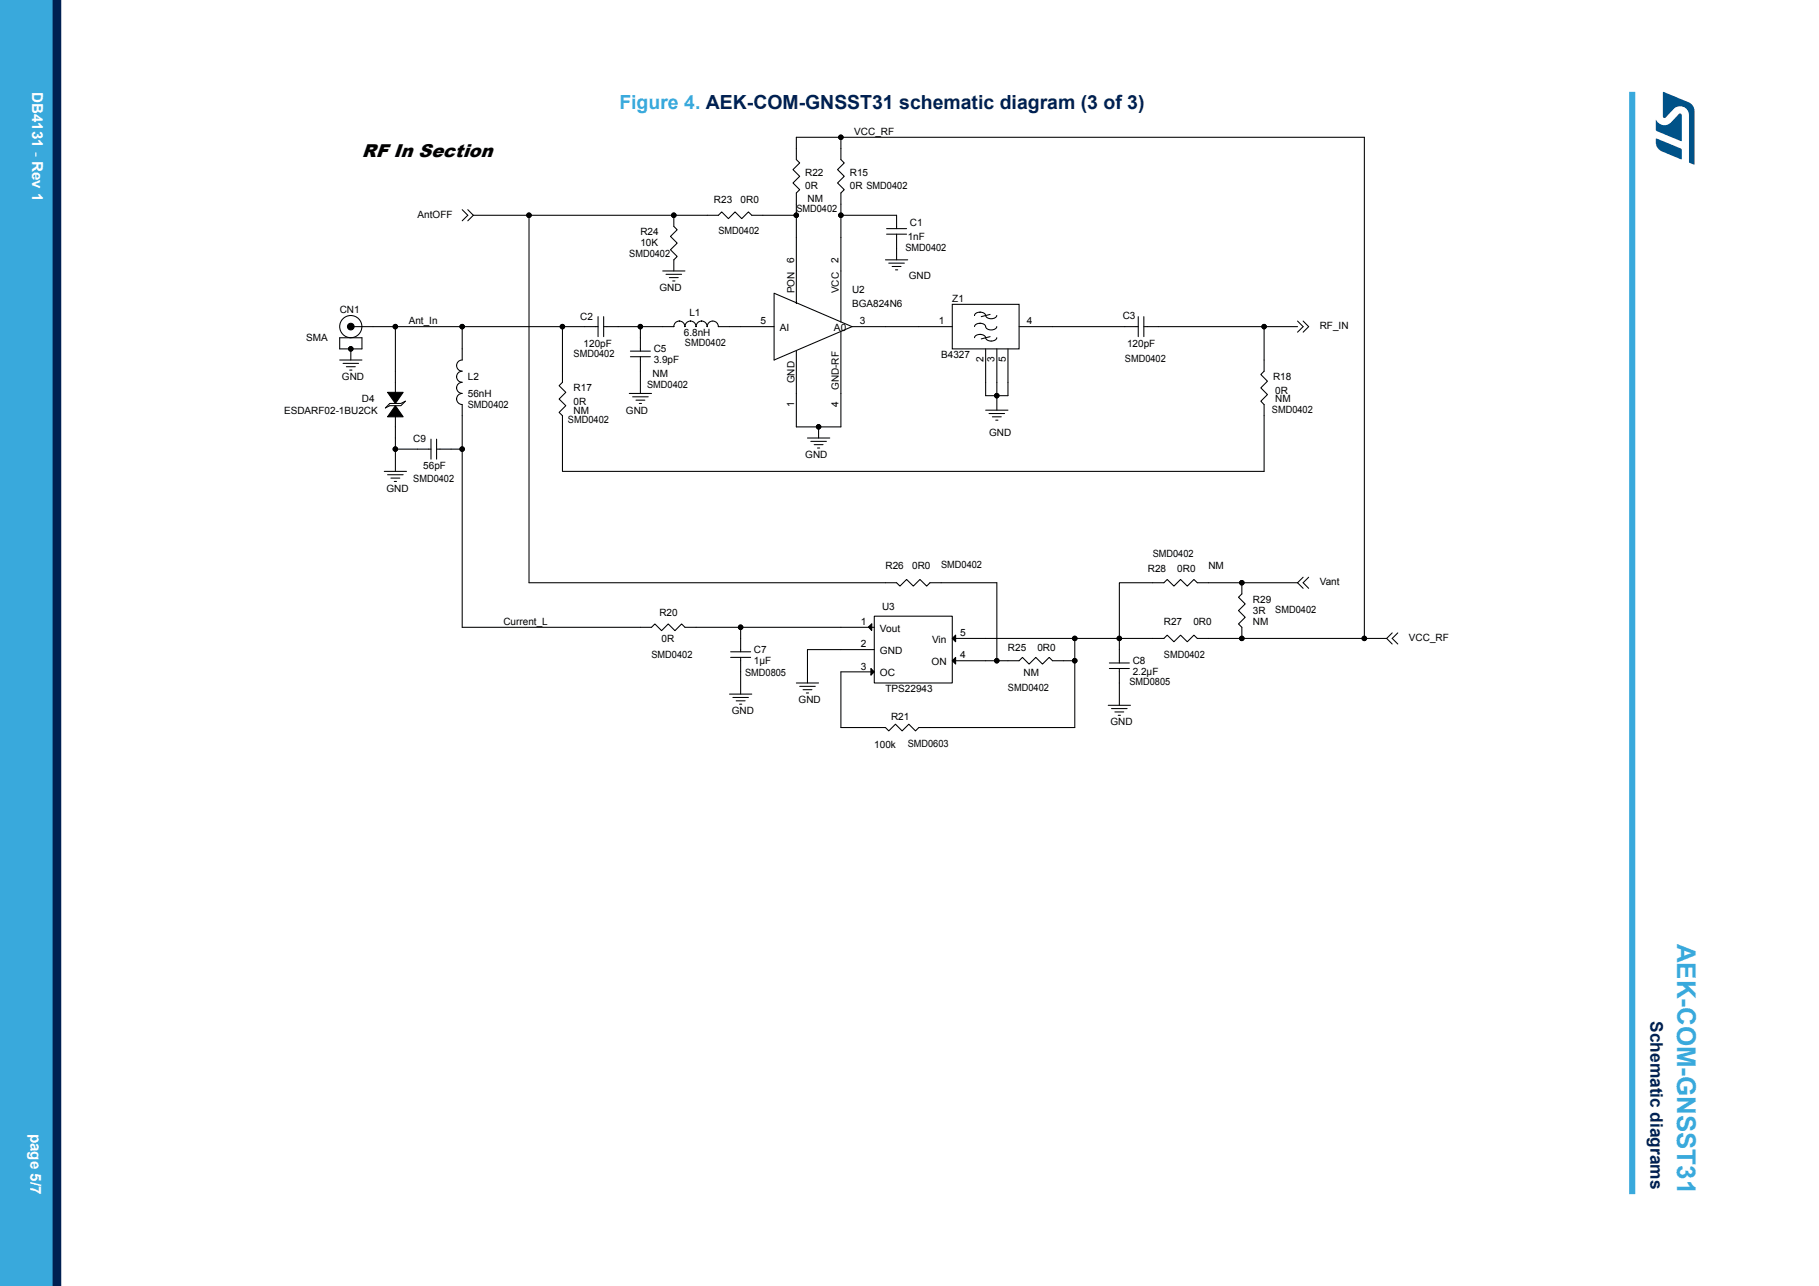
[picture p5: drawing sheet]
<svg xmlns="http://www.w3.org/2000/svg" width="297mm" height="210mm" viewBox="0 0 297 210" stroke-linecap="round" stroke-linejoin="round" font-family="sans-serif">
<g fill="none" stroke="#000" stroke-width=".17">
<path d="M75.5 34.2l.9 1-.9 .9M76.4 34.2l.9 1M77.3 35.2h40l.5-.6 1.1 1.1 1.1-1.1 1.1 1.1 1.1-1.1 .5 .6h7.3M77.3 35.2l-.9 .9M86.4 35.2v60h60l.5 .5 1.1-1.1 1.1 1.1 1.1-1.1 1.1 1.1 .5-.5h11v12.7M110 35.2v1.8l.6 .5-1.1 1.1 1.1 1.1-1.1 1.1 1.1 1.1-.6 .5v1.8M137.3 35.2h9.1v2.1M137.3 22.4v3.7l.5 .5-1 1.1 1 1.1-1 1.1 1 1.1-.5 .5v21.1M144.8 38.2h3.2M144.8 37.3h3.2M146.4 38.2v4.2M55.5 58.8h3.6"/>
<path d="M55.5 55.2h3.6v1.8h-3.6zM56 59.3h2.5M56.6 59.9h1.4M57.3 57v1.8M57.8 53.3h39.9M64.6 53.3v10.9M75.5 53.3v5.5a.91 .91 0 0 0-.9 .9 .91 .91 0 0 0 .9 .9 .9 .9 0 0 0-.9 .9 .9 .9 0 0 0 .9 .9M97.7 51.7v3.3M98.6 51.7v3.3M98.6 53.3h11.4M102.9 58.3h3.3M102.9 57.3h3.3"/>
<path d="M104.6 53.3v4M104.6 58.3v5.9M108.2 44.2h3.6M108.7 44.8h2.6M109.3 45.3h1.4M109.8 45.9h.4M110 53.3a.9 .9 0 0 1 .9-.9 .9 .9 0 0 1 .9 .9 .89 .89 0 0 1 .9-.9 .9 .9 0 0 1 .9 .9h.1a.89 .89 0 0 1 .9-.9 .9 .9 0 0 1 .9 .9 .91 .91 0 0 1 .9-.9 .91 .91 0 0 1 .9 .9M117.3 53.3h9.1M126.4 47.9l12.7 5.4-12.7 5.5zM130 49.3v.2v-18l.6-.5-1.1-1.1 1.1-1.1-1.1-1.1 1.1-1.1-.6-.5v-3.7h92.8v81.9M137.3 54.1v15.6h-7.3v-12.4M139.1 53.3h16.4"/>
<path d="M144.6 42.4h3.6M145.1 43h2.6M145.7 43.5h1.4M146.2 44.1h.4M155.5 49.7h10.9v7.3h-10.9zM160.9 53.3a.79 .79 0 0 0-.9-.5 .79 .79 0 0 0-.9 .5M160.9 55.1a.79 .79 0 0 0-.9-.5 .79 .79 0 0 0-.9 .5M160.9 51.5a.69 .69 0 0 0-.9-.5 .78 .78 0 0 0-.9 .5M160.9 53.3a1.03 1.03 0 0 0 1.9 0M160.9 55.1a1.03 1.03 0 0 0 1.9 0M160.9 51.5a1.04 1.04 0 0 0 1.9 0M160.9 57v7.6h3.7v-7.6"/>
<path d="M161.7 51.3l-1.5 .4M161.7 55l-1.5 .3M162.8 57v10M166.4 53.3h19.4M185.8 51.7v3.3M186.8 51.7v3.3M186.8 53.3h25.1M206.4 53.3v7.3l-.5 .6 1 1.1-1 1 1 1.1-1 1.1 .5 .6v10.9h-114.6v-9.1l-.5-.6 1.1-1.1-1.1-1 1.1-1.1-1.1-1.1 .5-.6v-9.1M211.9 52.4l.9 .9-.9 .9M212.8 52.4l.9 .9-.9 .9M57.1 60.4h.4M62.7 77h3.7"/>
<path d="M63.3 77.5h2.5M63.6 65.9h1.9l.7-.4-.7 .7h-1.9l-.7 .4zM63.8 78.1h1.5M64.4 78.6h.3M64.6 67.9v9.1M64.6 73.3h5.8M70.4 71.7v3.3M71.3 71.7v3.3M71.3 73.3h4.2M75.5 62.4a.9 .9 0 0 0-.9 .9 .92 .92 0 0 0 .9 .9 .89 .89 0 0 0-.9 1 .91 .91 0 0 0 .9 .9M75.5 66.1v36.3h30.9l.5-.5 1.1 1.1 1.1-1.1 1.1 1.1 1.1-1.1 .5 .5h30.9M102.7 64.2h3.7"/>
<path d="M103.3 64.8h2.5M103.8 65.3h1.5M104.4 65.9h.3M131.8 71.5h3.7M132.4 72.1h2.5M132.9 72.6h1.5M133.5 73.2h.3M133.7 69.7v1.8M160.9 67h3.7M161.5 67.5h2.5M162 68.1h1.5M162.6 68.6h.3"/>
<path d="M202.8 95.2v1.8l-.6 .5 1.1 1.1-1.1 1.1 1.1 1.1-1.1 1.1 .6 .5v1.9M211.9 95.2h-16.4l-.6-.6-1 1.1-1.1-1.1-1.1 1.1-1.1-1.1-.6 .6h-7.2v13.1M211.9 95.2l.9 .9M212.8 94.3l-.9 .9M213.7 94.3l-.9 .9 .9 .9M119.1 113.3h3.6M119.3 107.3h3.3M119.3 106.4h3.3M119.7 113.9h2.5M120.2 114.4h1.5M120.7 115h.4M120.9 102.4v4"/>
<path d="M120.9 107.3v6M130 111.5h3.7M130.6 112.1h2.5M131.1 112.6h1.5M131.7 113.2h.3M142.7 100.6h12.8v10.9h-12.8zM142.7 106.1h-10.9v5.4M155.5 104.3h34.5l.6-.6 1.1 1.1 1.1-1.1 1.1 1.1 1-1.1 .6 .6h30.9M155.5 107.9h10.9l.5-.6 1.1 1.1 1.1-1.1 1.1 1.1 1.1-1.1 .6 .6h3.6M175.5 104.3v14.5h-25.5l-.5 .6-1.1-1.1-1.1 1.1-1.1-1.1-1.1 1.1-.5-.6h-7.3v-9.1h5.4M180.9 115.2h3.7M181.1 109.2h3.3"/>
<path d="M181.1 108.3h3.3M181.5 115.7h2.5M182 116.3h1.5M182.6 116.8h.3M182.8 109.2v6M226.4 104.3l.9 .9M227.3 103.4l-.9 .9M228.2 103.4l-.9 .9 .9 .9"/>
<circle cx="57.3" cy="53.3" r="1.81"/>
</g>
<g fill="#000" stroke="#000" stroke-width=".17">
<path d="M63.3 64.1h2.5l-1.2 1.8zM64.6 66.2l1.2 1.9h-2.5zM141.8 102.4l.5-.5v1.1zM142.2 109.2l.5 .5-.5 .6zM155.5 104.3l.5-.6v1.1zM155.5 107.9l.5-.6v1.1z"/>
<circle cx="86.4" cy="35.1" r=".36"/>
<circle cx="110" cy="35.1" r=".36"/>
<circle cx="130" cy="35.1" r=".36"/>
<circle cx="137.3" cy="35.1" r=".36"/>
<circle cx="137.3" cy="22.4" r=".36"/>
<circle cx="57.3" cy="57" r=".36"/>
<circle cx="57.3" cy="53.3" r=".54"/>
<circle cx="64.5" cy="53.3" r=".36"/>
<circle cx="75.5" cy="53.3" r=".36"/>
<circle cx="91.8" cy="53.3" r=".36"/>
<circle cx="104.6" cy="53.3" r=".36"/>
<circle cx="206.4" cy="53.3" r=".36"/>
<circle cx="64.5" cy="73.3" r=".36"/>
<circle cx="75.5" cy="73.3" r=".36"/>
<circle cx="133.7" cy="69.7" r=".36"/>
<circle cx="162.7" cy="64.6" r=".36"/>
<circle cx="202.8" cy="95.2" r=".36"/>
<circle cx="120.9" cy="102.4" r=".36"/>
<circle cx="162.7" cy="107.9" r=".36"/>
<circle cx="175.5" cy="107.9" r=".36"/>
<circle cx="175.5" cy="104.3" r=".36"/>
<circle cx="182.8" cy="104.3" r=".36"/>
<circle cx="202.8" cy="104.3" r=".36"/>
<circle cx="222.8" cy="104.3" r=".36"/>
</g>
<path d="M266.5 15v180" fill="none" stroke="#39a9dc" stroke-width="1"/>
<g fill="#39a9dc">
<path d="M0 0h8.6v210h-8.6z" fill-rule="evenodd"/>
<path d="M0 0h7.5v210h-7.5z" fill-rule="evenodd"/>
</g>
<path d="M9.3 0v210" fill="none" stroke="#002052" stroke-width="1.4"/>
<g fill="#005288">
<path d="M271.5 15l4.2 1.7a1.59 1.59 0 0 1 1 1.5v8.6l-.1 .1-.8-.4v-7.6a1.45 1.45 0 0 0-.9-1.4 1.45 1.45 0 0 0-1.6 .2l-1.3 1.5-.2 .1-.2-.1z"/>
<path d="M270.4 22.6l4 1.7 .2 .2v1.4l-.1 .1-3.2-1.3a1.6 1.6 0 0 1-.9-1.5z"/>
<path d="M270.4 19.6a1.54 1.54 0 0 0 2.4 .4l1.3-1.4 .2-.1 .2 .1 .1 4.4-4.2-1.7z"/>
</g>
<text font-size="4.2" fill="#39a9dc" x="273.8" y="154.1" transform="rotate(90 273.8 154.1)">AEK-COM-GNSST31</text>
<text font-size="3.2" fill="#39a9dc" x="101.1" y="17.8">Figure 4. AEK-COM-GNSST31 schematic diagram (3 of 3)</text>
<text font-size="3.1" x="59.1" y="25.6">RF In Section</text>
<text font-size="2.8" fill="#002052" x="269.5" y="166.8" transform="rotate(90 269.5 166.8)">Schematic diagrams</text>
<g font-size="2.5" fill="#fff">
<text x="5.3" y="15" transform="rotate(90 5.3 15)">DB4131 - Rev 1</text>
<text x="5" y="185.1" transform="rotate(90 5 185.1)">page 5/7</text>
</g>
<g font-size="1.6">
<text x="139.5" y="22">VCC_RF</text>
<text x="131.5" y="28.8">R22</text>
<text x="138.8" y="28.8">R15</text>
<text x="68.2" y="35.5">AntOFF</text>
<text x="116.6" y="33.1">R23</text>
<text x="120.9" y="33.1">0R0</text>
<text x="130" y="34.6">SMD0402</text>
<text x="131.5" y="30.8">0R</text>
<text x="131.8" y="33">NM</text>
<text x="138.8" y="30.8">0R SMD0402</text>
<text x="102.7" y="41.9">SMD0402</text>
<text x="104.6" y="38.4">R24</text>
<text x="104.6" y="40.2">10K</text>
<text x="117.3" y="38.3">SMD0402</text>
<text x="147.8" y="41">SMD0402</text>
<text x="148.2" y="39.2">1nF</text>
<text x="148.6" y="37">C1</text>
<text x="107.7" y="47.5">GND</text>
<text x="129.6" y="43" transform="rotate(-90 129.6 43)">6</text>
<text x="129.7" y="47.9" transform="rotate(-90 129.7 47.9)">PON</text>
<text x="136.9" y="43" transform="rotate(-90 136.9 43)">2</text>
<text x="137" y="47.9" transform="rotate(-90 137 47.9)">VCC</text>
<text x="139.1" y="47.9">U2</text>
<text x="148.4" y="45.5">GND</text>
<text x="55.5" y="51.2">CN1</text>
<text x="66.7" y="52.9">Ant_In</text>
<text x="94.7" y="52.3">C2</text>
<text x="112.6" y="51.5">L1</text>
<text x="124.2" y="53">5</text>
<text x="139.1" y="50.1">BGA824N6</text>
<text x="140.4" y="53">3</text>
<text x="153.3" y="53">1</text>
<text x="155.5" y="49.3">Z1</text>
<text x="167.7" y="53">4</text>
<text x="183.3" y="52.1">C3</text>
<text x="215.5" y="53.7">RF_IN</text>
<text x="50" y="55.7">SMA</text>
<text x="93.7" y="58.3">SMD0402</text>
<text x="95.3" y="56.6">120pF</text>
<text x="106.7" y="57.5">C5</text>
<text x="106.7" y="59.3">3.9pF</text>
<text x="111.7" y="54.8">6.8nH</text>
<text x="111.8" y="56.5">SMD0402</text>
<text x="127.3" y="54.1">AI</text>
<text x="136.2" y="54.1">A0</text>
<text x="153.7" y="58.4">B4327</text>
<text x="160.6" y="59.2" transform="rotate(-90 160.6 59.2)">2</text>
<text x="162.4" y="59.2" transform="rotate(-90 162.4 59.2)">3</text>
<text x="164.2" y="59.2" transform="rotate(-90 164.2 59.2)">5</text>
<text x="183.7" y="59.2">SMD0402</text>
<text x="184" y="56.6">120pF</text>
<text x="55.8" y="62.1">GND</text>
<text x="59.1" y="65.7">D4</text>
<text x="76.4" y="62.1">L2</text>
<text x="76.4" y="64.8">56nH</text>
<text x="93.7" y="63.9">R17</text>
<text x="105.7" y="63.4">SMD0402</text>
<text x="106.6" y="61.5">NM</text>
<text x="129.7" y="62.6" transform="rotate(-90 129.7 62.6)">GND</text>
<text x="137" y="63.7" transform="rotate(-90 137 63.7)">GND-RF</text>
<text x="207.9" y="62.1">R18</text>
<text x="208.2" y="64.3">0R</text>
<text x="208.2" y="65.7">NM</text>
<text x="46.4" y="67.5">ESDARF02-1BU2CK</text>
<text x="76.4" y="66.6">SMD0402</text>
<text x="92.7" y="69">SMD0402</text>
<text x="93.7" y="66.1">0R</text>
<text x="93.7" y="67.5">NM</text>
<text x="102.2" y="67.5">GND</text>
<text x="129.6" y="66.4" transform="rotate(-90 129.6 66.4)">1</text>
<text x="136.9" y="66.4" transform="rotate(-90 136.9 66.4)">4</text>
<text x="161.5" y="71.2">GND</text>
<text x="207.7" y="67.4">SMD0402</text>
<text x="67.5" y="72.3">C9</text>
<text x="69.1" y="76.6">56pF</text>
<text x="131.5" y="74.8">GND</text>
<text x="63.1" y="80.3">GND</text>
<text x="67.5" y="78.6">SMD0402</text>
<text x="144.6" y="93">R26</text>
<text x="148.9" y="93">0R0</text>
<text x="153.7" y="92.8">SMD0402</text>
<text x="187.4" y="93.4">R28</text>
<text x="188.2" y="91">SMD0402</text>
<text x="192.2" y="93.4">0R0</text>
<text x="197.3" y="93">NM</text>
<text x="215.5" y="95.5">Vant</text>
<text x="107.7" y="100.6">R20</text>
<text x="144" y="99.5">U3</text>
<text x="204.6" y="98.4">R29</text>
<text x="204.6" y="100.3">3R</text>
<text x="208.2" y="100.1">SMD0402</text>
<text x="82.2" y="102">Current_L</text>
<text x="106.4" y="107.4">SMD0402</text>
<text x="108" y="104.8">0R</text>
<text x="123.1" y="106.6">C7</text>
<text x="140.6" y="105.7">2</text>
<text x="140.6" y="102.1">1</text>
<text x="143.7" y="106.8">GND</text>
<text x="143.7" y="103.2">Vout</text>
<text x="152.2" y="105">Vin</text>
<text x="156.8" y="107.5">4</text>
<text x="156.8" y="103.9">5</text>
<text x="164.6" y="106.3">R25</text>
<text x="169.4" y="106.3">0R0</text>
<text x="190" y="102.1">R27</text>
<text x="190" y="107.4">SMD0402</text>
<text x="194.8" y="102.1">0R0</text>
<text x="204.6" y="102.1">NM</text>
<text x="230" y="104.6">VCC_RF</text>
<text x="121.7" y="110.5">SMD0805</text>
<text x="123.1" y="108.4">1µF</text>
<text x="140.6" y="109.3">3</text>
<text x="143.7" y="110.4">OC</text>
<text x="144.6" y="113">TPS22943</text>
<text x="152.1" y="108.6">ON</text>
<text x="164.6" y="112.8">SMD0402</text>
<text x="167.1" y="110.4">NM</text>
<text x="184.4" y="111.9">SMD0805</text>
<text x="184.9" y="108.4">C8</text>
<text x="184.9" y="110.3">2.2µF</text>
<text x="119.5" y="116.6">GND</text>
<text x="130.4" y="114.8">GND</text>
<text x="145.5" y="117.5">R21</text>
<text x="181.3" y="118.5">GND</text>
<text x="142.7" y="122.1">100k</text>
<text x="148.2" y="121.9">SMD0603</text>
</g>
</svg>
